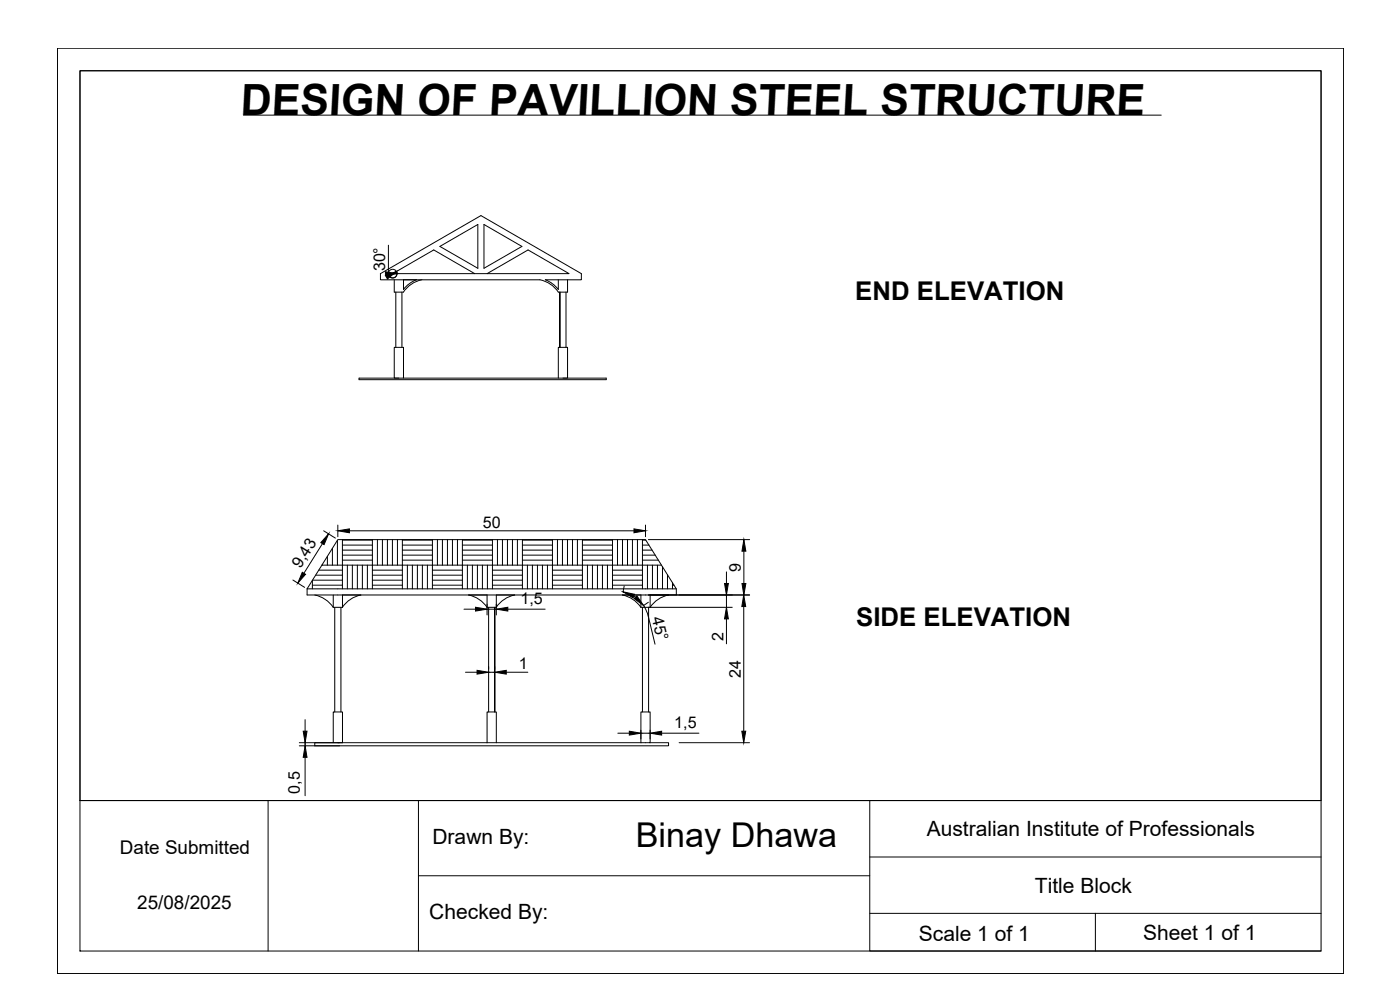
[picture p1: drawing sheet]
<svg xmlns="http://www.w3.org/2000/svg" width="420mm" height="297mm" viewBox="0 0 420 297" stroke-linecap="round" stroke-linejoin="round" font-family="sans-serif">
<!-- layer: 0 -->
<g fill="none" stroke="#000" stroke-width=".3">
<path d="M17.3 14.5h385.9v277.6h-385.9zM24 21.2h372.5v264.1h-372.5zM24 21.2h372.5v219h-372.5zM73 34.5h275.5M116.6 73.6v8.5M132 73.9l11.4-6.5v13.1zM145.2 67.4l11.4 6.5-11.4 6.6zM118.8 87.7v16.5M119.1 82.1l-.1-.7a1.3 1.3 0 0 1-.5 1.8 1.3 1.3 0 0 1-1.8-.5M120.6 87.7v16.5M121.1 86.8l2-1.9 1.9-1h-3.9v2.9M126.6 83.9a8.7 8.7 0 0 0-5.5 3.7l-2.8 .1v-3.8"/>
<path d="M142.5 82.1l-12.3-7.1-12.3 7.1h52.9l-12.3-7.1-12.3 7.1M162 83.9a8.7 8.7 0 0 1 5.5 3.7l2.8 .1v-3.8M162 83.9h-47.8v-1.8l30.1-17.4 30.2 17.4v1.8h-10.8l1.8 1 2 1.9M167.6 83.9v2.9M168 87.7v16.5v-16.5M169.9 87.7v16.5M107.8 113.5h74.1v.4h-74.1zM119.7 113.5h-1.4v-9.3h2.8v9.3M167.6 113.5v-9.3h2.7v9.3h-1.3M97.1 159.3l3.5 2.2M101.4 157.5v3.5M104.9 159.3h85.4"/>
<path d="M193.7 157.5v3.5M87.9 174l3.5 2.2M92.2 176.7h110.8M92.2 176.5v.2M93.7 174.1v2.6M93.7 175.6h9.1M93.8 174.1h9M94.5 178.5a8.8 8.8 0 0 1 5.5 3.7M94.7 172.6h8.1M95.7 171.1h7.1M96.6 169.6h101.9M96.8 169.3v.3"/>
<path d="M96.8 163.1l-5.6 8.9M98.3 166.9v2.7M99.8 164.5v5.1M100 178.5v3.7M101.3 162.1v7.5M102.8 161.9v14.8M102.8 168.1h9M102.8 166.6h9M102.8 165.1h9M102.8 163.6h9M102.8 162.1h9M102.8 178.5v3.7"/>
<path d="M104.2 169.6v7.1M105.7 169.6v7.1M107.3 169.6v7.1M108.3 178.5a8.8 8.8 0 0 0-5.5 3.7M108.8 169.6v7.1M110.3 169.6v7.1M111.8 161.9v14.8M111.8 175.6h9M111.8 174.1h9M111.8 172.6h9M111.8 171.1h9M113.3 161.9v7.7"/>
<path d="M114.8 161.9v7.7M116.3 161.9v7.7M117.8 161.9v7.7M119.3 161.9v7.7M120.8 161.9v14.8M120.8 168.1h9M120.8 166.6h9M120.8 165.1h9M120.8 163.6h9M120.8 162.1h9M122.3 169.6v7.1M123.8 169.6v7.1"/>
<path d="M125.3 169.6v7.1M126.8 169.6v7.1M128.3 169.6v7.1M129.8 161.9v14.8M129.8 175.6h9M129.8 174.1h9M129.8 172.6h9M129.8 171.1h9M131.3 161.9v7.7M132.8 161.9v7.7M134.3 161.9v7.7M135.8 161.9v7.7"/>
<path d="M137.3 161.9v7.7M138.8 161.9v14.8M138.8 168.1h9M138.8 166.6h9M138.8 165.1h9M138.8 163.6h9M138.8 162.1h9M140.3 169.6v7.1M140.6 178.5a8.9 8.9 0 0 1 5.6 3.7h2.7a8.8 8.8 0 0 1 5.6-3.7M141.8 169.6v7.1M143.3 169.6v7.1M144.8 169.6v7.1"/>
<path d="M146.2 178.5v6M146.3 169.6v7.1M147.8 161.9v14.8M147.8 175.6h9M147.8 174.1h9M147.8 172.6h9M147.8 171.1h9M148.9 178.5v6M149.3 161.9v7.7M150.8 161.9v7.7M152.3 161.9v7.7M153.8 161.9v7.7"/>
<path d="M155.3 161.9v7.7M156.8 161.9v14.8M156.8 168.1h9M156.8 166.6h9M156.8 165.1h9M156.8 163.6h9M156.8 162.1h9M158.3 169.6v7.1M159.8 169.6v7.1M161.3 169.6v7.1M162.8 169.6v7.1M164.3 169.6v7.1"/>
<path d="M165.8 161.9v14.8M165.8 175.6h9M165.8 174.1h9M165.8 172.6h9M165.8 171.1h9M167.3 161.9v7.7M168.8 161.9v7.7M170.3 161.9v7.7M171.8 161.9v7.7M173.3 161.9v7.7M174.8 161.9v14.8M174.8 168.1h9"/>
<path d="M174.8 166.6h9M174.8 165.1h9M174.8 163.6h9M174.8 162.1h9M176.3 169.6v7.1M177.8 169.6v7.1M179.3 169.6v7.1M180.8 169.6v7.1M182.3 169.6v7.1M183.8 161.9v14.8M183.8 175.6h9M183.8 174.1h9"/>
<path d="M183.8 172.6h9M183.8 171.1h9M185.3 161.9v7.7M186.8 178.5a8.8 8.8 0 0 1 5.5 3.7M186.8 161.9v7.7M187.3 175.9l-.3 1.8M188.3 161.9v7.7M189.8 161.9v7.7M190.2 178.8l.5 .4M191.3 161.9v7.7M192.3 178.5v3.7h27.5M192.8 161.9v14.8"/>
<path d="M192.8 168.1h4.8M192.8 166.6h3.8M192.8 165.1h2.9M192.8 163.6h2M192.8 162.1h1M194.3 169.6v7.1M194.6 161.9h30.4M195.1 178.5v3.7a8.8 8.8 0 0 1 5.5-3.7M195.8 169.6v7.1M197.3 169.6v7.1M198.8 170.1v6.6M200.3 172.5v4.2"/>
<path d="M201.8 174.9v1.8M201.8 175.6h.5M203 178.5v-1.8l-9.3-14.8h-92.3l-9.2 14.8v1.8h132.8M218 171.6v3.5M218 178.5v3.7M223.2 165.4v9.7M100 182.2h2.8M100.5 182.2v31.4M102.3 182.2v31.4M139.3 182.8h3.4M146.2 182.8h2.7M146.6 182.2v31.4"/>
<path d="M148.5 200v.8M152.4 182.8h11.2M192.8 182.2v31.4M193.1 181.7l.9 1.5 .5 1.6M194.5 184.8l2.1 8.5M194.6 180.7l-1.5 1M194.6 182.2v31.4M218 185.7v7.5M223.2 182v37.4M91.6 215.9v3.5M100 213.6h2.8v9.2h-2.8zM139.7 201.7h3.5"/>
<path d="M146.6 201.7h1.9M148.5 213.6v-31.4v31.4M151.9 201.7h6.5M185.4 220h3.5M192.3 219.1v2.6M192.3 220h2.8M195.1 219.1v2.6M198.6 220h11.2M89.8 222.8h105.3v-9.2h-2.8v9.2M89.8 223.8h12.1M91.6 222.8v1M91.6 227.2v11.6"/>
<path d="M100 222.8h-5.5v1h106.1v-1h-5.5M146.2 222.8v-9.2h2.7v9.2M203.8 222.8h21.1M24 240.2h372.5M80.5 240.2v45.1M125.6 240.2v45.1M261 240.2v45.1h135.5M261 257.1h135.5M125.6 262.8h135.4M261 274h135.5M328.7 274v11.3"/>
<circle cx="117.8" cy="82.1" r="1.3"/>
</g>
<g fill="#000" stroke="#000" stroke-width=".3">
<path d="M115.7 81.5l3.4 .6-3.4 .6zM115.7 82.7l3.3-1.3-2.7 2.3zM101.4 159.3l3.5-.6v1.2zM190.3 158.7l3.4 .6-3.4 .6zM90.7 171.7l1 .6-2.3 2.6zM98.6 160.2l-1.3 3.2-1-.6zM187 177.6l3.4 .7-.4 1.1zM190.3 179.6l.8-.8 2 2.9zM217.4 175.1h1.2l-.6 3.4zM223.2 161.9l.6 3.5h-1.1zM222.7 175.1h1.1l-.6 3.4zM142.7 182.2l3.5 .6-3.5 .5z"/>
<path d="M148.9 182.8l3.5-.6v1.1zM218 182.2l.6 3.5h-1.2zM223.2 178.5l.6 3.5h-1.2zM91 219.4h1.1l-.5 3.4zM143.2 201.1l3.4 .6-3.4 .6zM148.5 201.7l3.4-.6v1.2zM188.9 219.4l3.4 .6-3.4 .6zM195.1 220l3.5-.6v1.2zM222.6 219.4h1.2l-.6 3.4zM91.6 223.8l.5 3.4h-1.1z"/>
</g>
<text font-size="12.9" x="72.1" y="34.4">DESIGN OF PAVILLION STEEL STRUCTURE</text>
<text font-size="10.3" x="190.8" y="254.2">Binay Dhawa</text>
<g font-size="7.7">
<text x="256.7" y="89.9">END ELEVATION</text>
<text x="257" y="187.8">SIDE ELEVATION</text>
</g>
<g font-size="6.3">
<text x="278.1" y="250.8">Australian Institute of Professionals</text>
<text x="129.8" y="253.4">Drawn By:</text>
<text x="310.6" y="267.8">Title Block</text>
<text x="128.8" y="275.8">Checked By:</text>
<text x="275.8" y="282.3">Scale 1 of 1</text>
<text x="343" y="282.1">Sheet 1 of 1</text>
</g>
<g font-size="5.7">
<text x="36" y="256.2">Date Submitted</text>
<text x="41.2" y="272.6">25/08/2025</text>
</g>
<g font-size="4.8">
<text x="115.6" y="81.4" transform="rotate(-90 115.6 81.4)">30°</text>
<text x="144.9" y="158.3">50</text>
<text x="90.2" y="170.7" transform="rotate(-58 90.2 170.7)">9,43</text>
<text x="222.3" y="171.6" transform="rotate(-90 222.3 171.6)">9</text>
<text x="156.2" y="181.2">1,5</text>
<text x="195.6" y="185.4" transform="rotate(76 195.6 185.4)">45°</text>
<text x="217.1" y="192.4" transform="rotate(-90 217.1 192.4)">2</text>
<text x="155.7" y="200.8">1</text>
<text x="222.3" y="203.3" transform="rotate(-90 222.3 203.3)">24</text>
<text x="202.4" y="218.4">1,5</text>
<text x="90" y="238.1" transform="rotate(-90 90 238.1)">0,5</text>
</g>
</svg>
